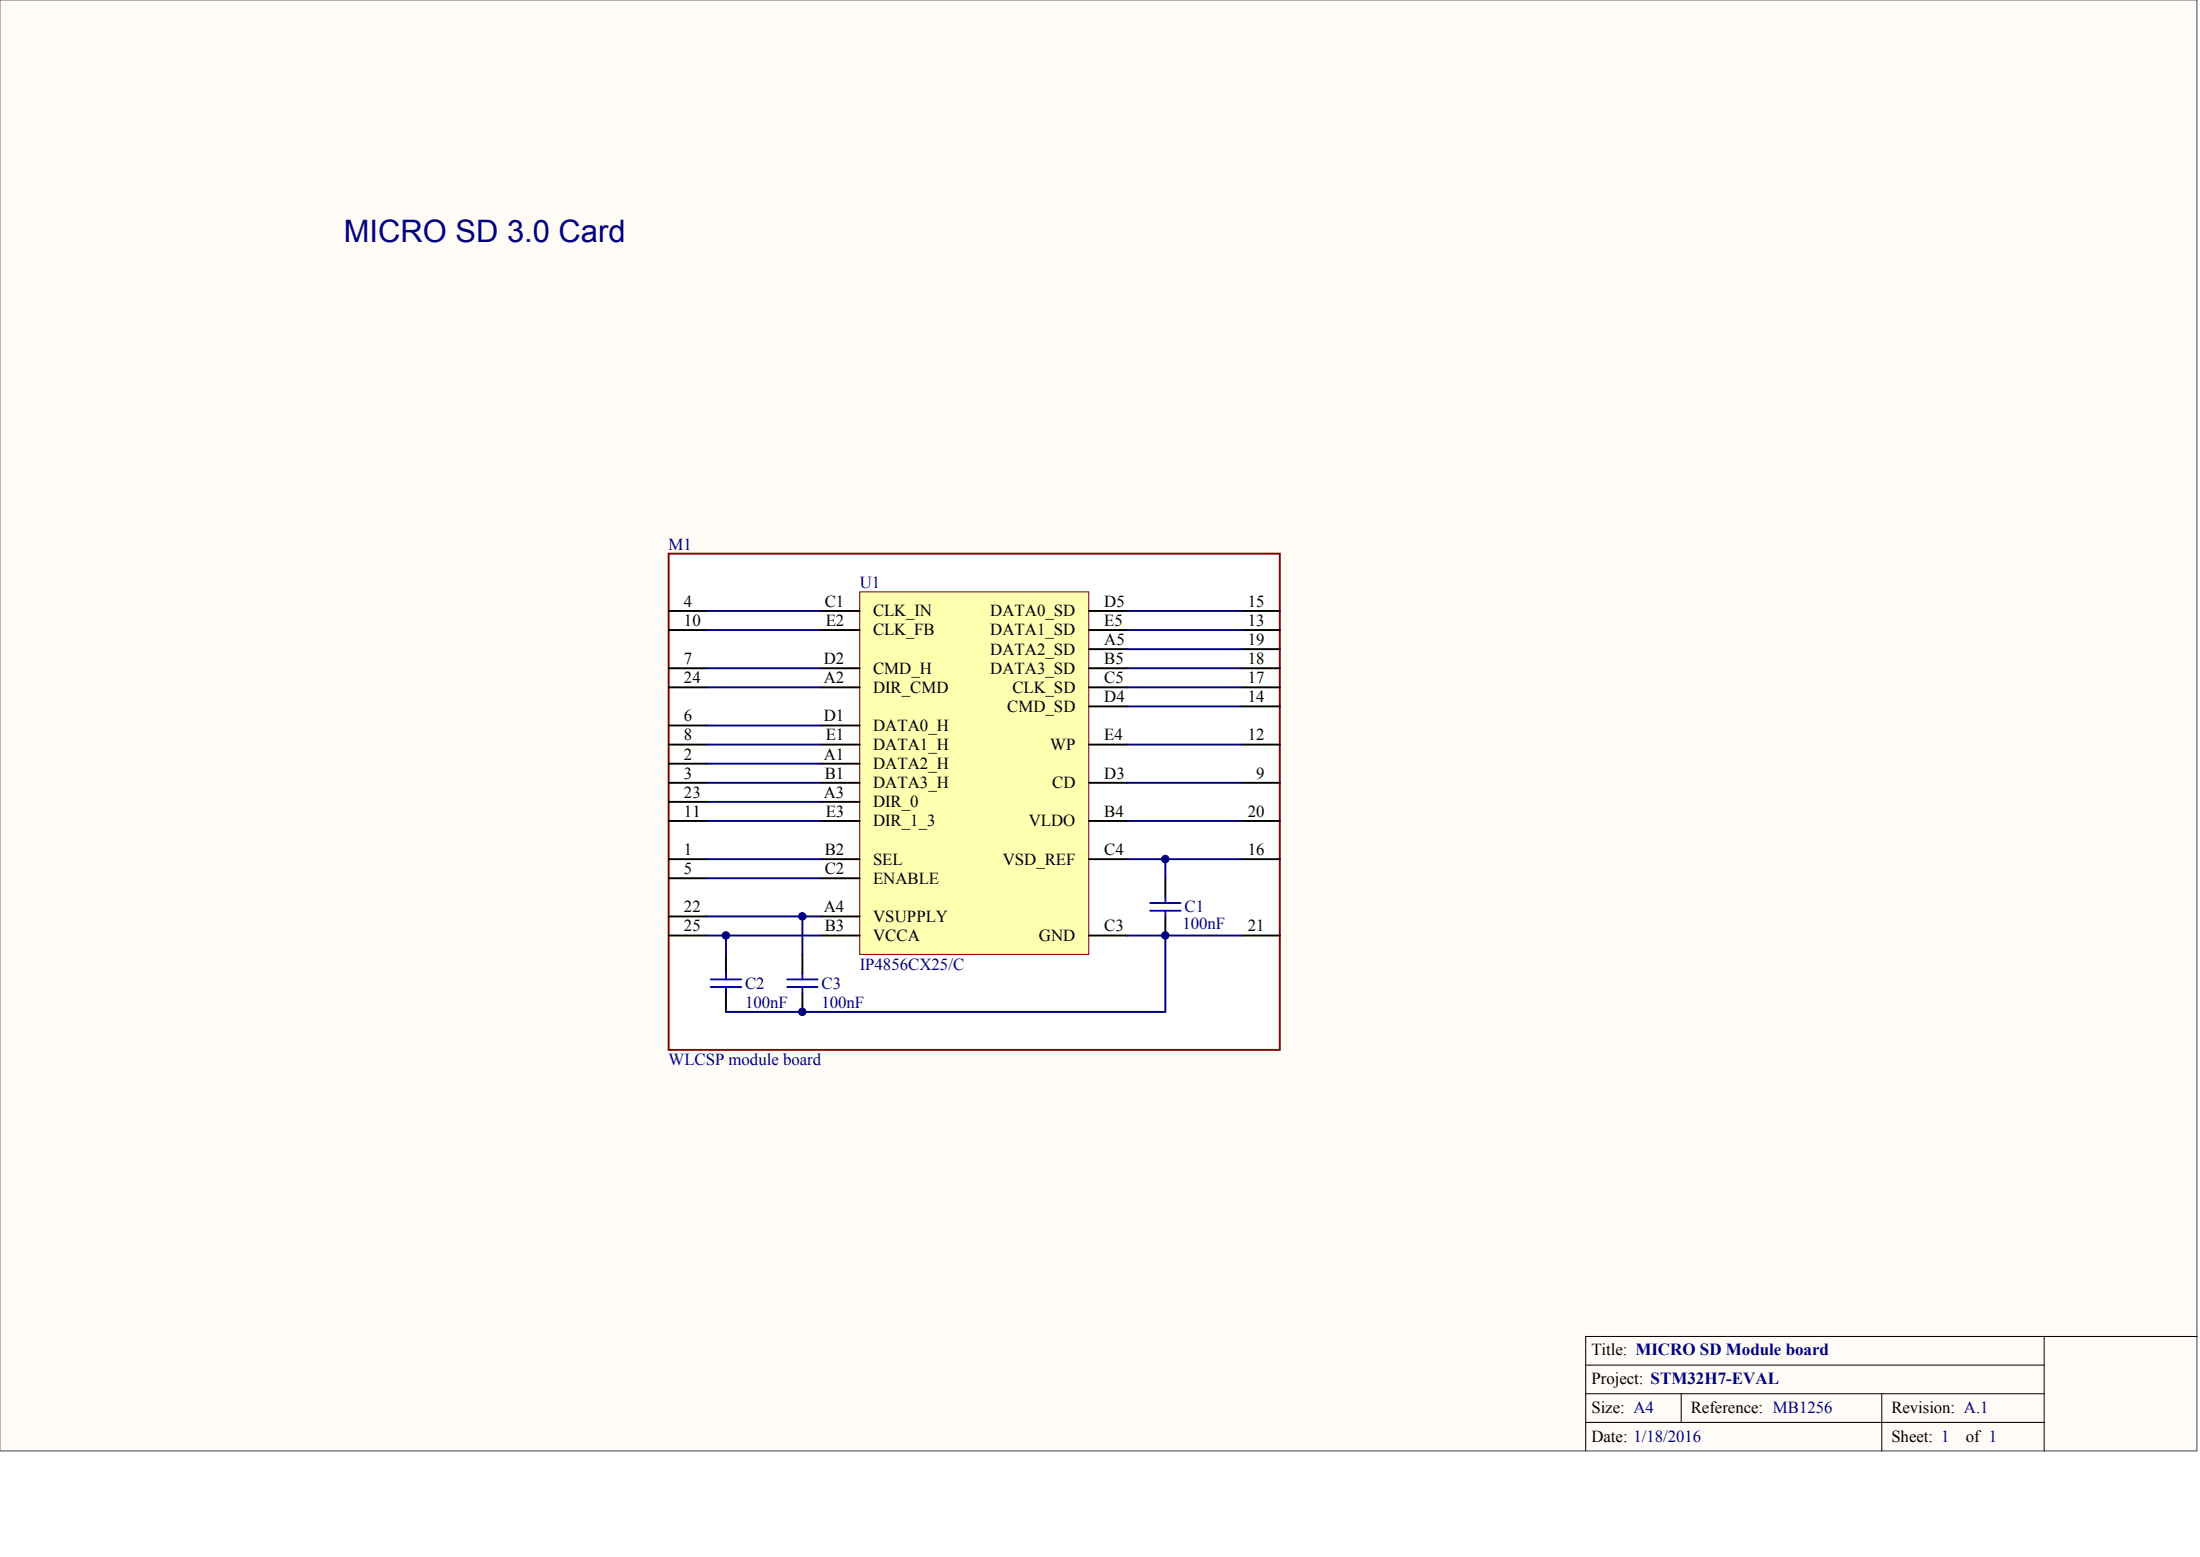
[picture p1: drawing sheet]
<svg xmlns="http://www.w3.org/2000/svg" width="840mm" height="594mm" viewBox="0 0 840 594" stroke-linecap="round" stroke-linejoin="round" font-family="sans-serif">
<path d="M0 0h838.4v553.6h-838.4z" fill="#fffcf8" stroke="#696969" stroke-width=".38"/>
<path d="M780.1 509.9v43.7M838.5 509.9h-233.3v43.7M605.2 520.9h174.9M605.2 531.8h174.9M641.6 531.8v10.9M718.2 531.8v21.8M605.2 542.7h174.9" fill="none" stroke="#000" stroke-width=".38"/>
<path d="M255.2 211.3h233.2v189.3h-233.2z" fill="#fff" stroke="#800000" stroke-width=".73"/>
<g fill="none" stroke="#000" stroke-width=".73">
<path d="M255.2 233.1h14.6M473.9 233.1h14.6M255.2 255h14.6M255.2 240.4h14.6M473.9 255h14.6M473.9 240.4h14.6M473.9 247.7h14.6M255.2 262.3h14.6M255.2 276.8h14.6M473.9 262.3h14.6M473.9 269.5h14.6M255.2 284.1h14.6"/>
<path d="M255.2 298.7h14.6M255.2 291.4h14.6M473.9 284.1h14.6M473.9 298.7h14.6M255.2 313.2h14.6M255.2 306h14.6M473.9 313.2h14.6M255.2 327.8h14.6M255.2 335.1h14.6M473.9 327.8h14.6M255.2 357h14.6M255.2 349.7h14.6"/>
<path d="M473.9 357h14.6"/>
</g>
<path d="M328.1 225.8h87.4v138.4h-87.4z" fill="#ffffb0" stroke="#800000" stroke-width=".38"/>
<g fill="none" stroke="#000" stroke-width=".73">
<path d="M313.5 233.1h14.6M415.6 233.1h14.6M313.5 255h14.6M313.5 240.4h14.6M415.6 247.7h14.6M415.6 255h14.6M415.6 240.4h14.6M313.5 262.3h14.6M313.5 276.8h14.6M415.6 262.3h14.6M415.6 269.5h14.6M313.5 291.4h14.6"/>
<path d="M313.5 298.7h14.6M313.5 284.1h14.6M415.6 298.7h14.6M415.6 284.1h14.6M313.5 306h14.6M313.5 313.2h14.6M415.6 313.2h14.6M313.5 327.8h14.6M313.5 335.1h14.6M415.6 327.8h14.6M444.8 335.1v7.3M313.5 349.7h14.6"/>
<path d="M313.5 357h14.6M415.6 357h14.6M444.8 349.7v7.3M277.1 364.2v7.3M277.1 378.8v7.3M306.2 364.2v7.3M306.2 378.8v7.3"/>
</g>
<g fill="none" stroke="#000080" stroke-width=".73">
<path d="M269.8 233.1h43.7M430.2 233.1h43.7M269.8 240.4h43.7M269.8 255h43.7M430.2 240.4h43.7M430.2 255h43.7M430.2 247.7h43.7M269.8 262.3h43.7M269.8 276.8h43.7M430.2 262.3h43.7M430.2 269.5h43.7M269.8 284.1h43.7"/>
<path d="M269.8 291.4h43.7M269.8 298.7h43.7M430.2 284.1h43.7M430.2 298.7h43.7M269.8 306h43.7M269.8 313.2h43.7M430.2 313.2h43.7M269.8 327.8h43.7M269.8 335.1h43.7M430.2 327.8h43.7M444.8 327.8v7.3M269.8 357h43.7"/>
<path d="M269.8 349.7h43.7M277.1 357v7.2M306.2 349.7v14.5M430.2 357h43.7M444.8 357v29.1h-167.7"/>
</g>
<path d="M438.9 347.5h11.7M438.9 344.6h11.7M444.8 342.4v2.2M444.8 347.5v2.2M271.2 376.6h11.7M271.2 373.7h11.7M277.1 371.5v2.2M277.1 376.6v2.2M300.4 376.6h11.7M300.4 373.7h11.7M306.2 371.5v2.2M306.2 376.6v2.2" fill="none" stroke="#00f" stroke-width=".73"/>
<g fill="#000080" stroke="#000080" stroke-width=".38">
<circle cx="277" cy="356.9" r="1.42"/>
<circle cx="306.2" cy="386.1" r="1.42"/>
<circle cx="306.2" cy="349.6" r="1.42"/>
<circle cx="444.7" cy="356.9" r="1.42"/>
<circle cx="444.7" cy="327.8" r="1.42"/>
</g>
<text font-size="11.8" fill="#000080" x="131.2" y="92.3">MICRO SD 3.0 Card</text>
<g font-size="6.4" fill="#000080">
<text x="255.2" y="209.7">M1</text>
<text x="328.1" y="224.3">U1</text>
<text x="452" y="348.1">C1</text>
<text x="451.3" y="354.7">100nF</text>
<text x="328.1" y="370">IP4856CX25/C</text>
<text x="284.4" y="377.2">C2</text>
<text x="313.5" y="377.2">C3</text>
<text x="284.4" y="384.5">100nF</text>
<text x="313.5" y="384.5">100nF</text>
<text x="255.2" y="406.4">WLCSP module board</text>
</g>
<g font-size="6.4">
<text x="261" y="231.5">4</text>
<text x="314.8" y="231.5">C1</text>
<text x="421.4" y="231.5">D5</text>
<text x="476.3" y="231.5">15</text>
<text x="261" y="238.8">10</text>
<text x="315.1" y="238.8">E2</text>
<text x="333.2" y="235.2">CLK_IN</text>
<text x="377.9" y="235.2">DATA0_SD</text>
<text x="421.4" y="238.8">E5</text>
<text x="476.3" y="238.8">13</text>
<text x="333.2" y="242.5">CLK_FB</text>
<text x="377.9" y="242.5">DATA1_SD</text>
<text x="377.9" y="249.8">DATA2_SD</text>
<text x="421.4" y="246.1">A5</text>
<text x="476.3" y="246.1">19</text>
<text x="261" y="253.4">7</text>
<text x="314.4" y="253.4">D2</text>
<text x="333.2" y="257">CMD_H</text>
<text x="377.9" y="257">DATA3_SD</text>
<text x="421.4" y="253.4">B5</text>
<text x="476.3" y="253.4">18</text>
<text x="261" y="260.7">24</text>
<text x="314.4" y="260.7">A2</text>
<text x="421.4" y="260.7">C5</text>
<text x="476.3" y="260.7">17</text>
<text x="333.2" y="264.3">DIR_CMD</text>
<text x="386.4" y="264.3">CLK_SD</text>
<text x="421.4" y="268">D4</text>
<text x="476.3" y="268">14</text>
<text x="261" y="275.2">6</text>
<text x="314.4" y="275.2">D1</text>
<text x="384.4" y="271.6">CMD_SD</text>
<text x="333.2" y="278.9">DATA0_H</text>
<text x="261" y="282.5">8</text>
<text x="315.1" y="282.5">E1</text>
<text x="333.2" y="286.2">DATA1_H</text>
<text x="400.8" y="286.2">WP</text>
<text x="421.4" y="282.5">E4</text>
<text x="476.3" y="282.5">12</text>
<text x="261" y="289.8">2</text>
<text x="314.4" y="289.8">A1</text>
<text x="333.2" y="293.5">DATA2_H</text>
<text x="261" y="297.1">3</text>
<text x="314.8" y="297.1">B1</text>
<text x="421.4" y="297.1">D3</text>
<text x="479.5" y="297.1">9</text>
<text x="261" y="304.4">23</text>
<text x="314.4" y="304.4">A3</text>
<text x="333.2" y="300.7">DATA3_H</text>
<text x="401.5" y="300.7">CD</text>
<text x="261" y="311.7">11</text>
<text x="315.1" y="311.7">E3</text>
<text x="333.2" y="308">DIR_0</text>
<text x="421.4" y="311.7">B4</text>
<text x="476.3" y="311.7">20</text>
<text x="333.2" y="315.3">DIR_1_3</text>
<text x="392.7" y="315.3">VLDO</text>
<text x="261" y="326.2">1</text>
<text x="314.8" y="326.2">B2</text>
<text x="333.2" y="329.9">SEL</text>
<text x="382.7" y="329.9">VSD_REF</text>
<text x="421.4" y="326.2">C4</text>
<text x="476.3" y="326.2">16</text>
<text x="261" y="333.5">5</text>
<text x="314.8" y="333.5">C2</text>
<text x="333.2" y="337.2">ENABLE</text>
<text x="261" y="348.1">22</text>
<text x="314.4" y="348.1">A4</text>
<text x="333.2" y="351.7">VSUPPLY</text>
<text x="261" y="355.4">25</text>
<text x="314.8" y="355.4">B3</text>
<text x="333.2" y="359">VCCA</text>
<text x="396.5" y="359">GND</text>
<text x="421.4" y="355.4">C3</text>
<text x="476.3" y="355.4">21</text>
<text x="607.3" y="517.1">Title: MICRO SD Module board</text>
<text x="607.3" y="528">Project: STM32H7-EVAL</text>
<text x="607.3" y="539.1">Size: A4</text>
<text x="645.3" y="539.1">Reference: MB1256</text>
<text x="721.8" y="539.1">Revision: A.1</text>
<text x="607.3" y="550.2">Date: 1/18/2016</text>
<text x="721.8" y="550.2">Sheet: 1</text>
<text x="750.2" y="550.2">of 1</text>
</g>
</svg>
